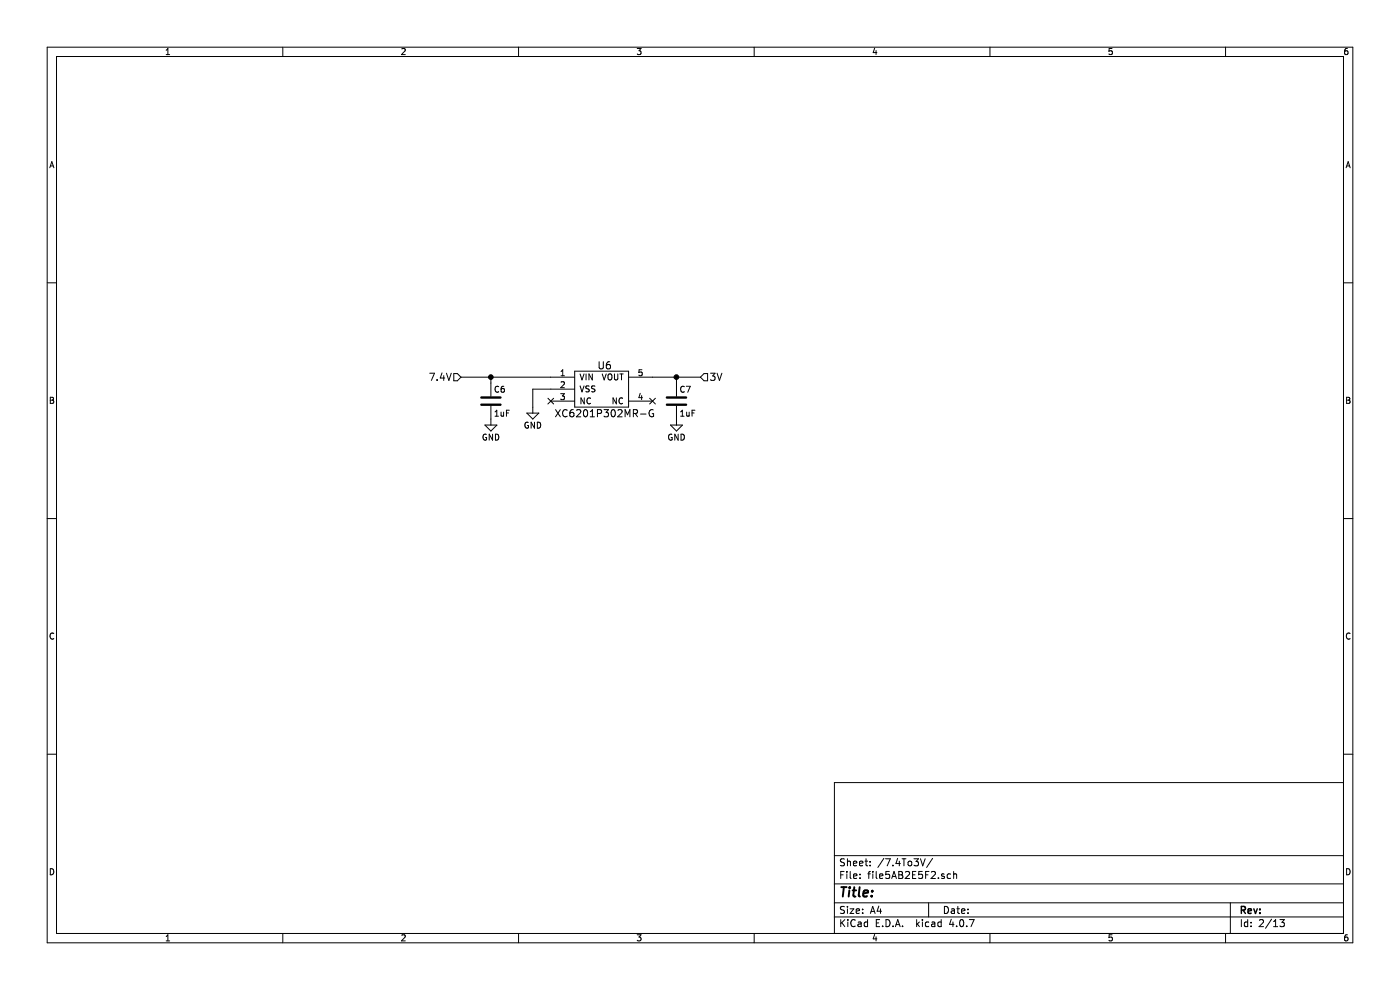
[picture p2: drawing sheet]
EESchema Schematic File Version 4
LIBS:instrumentation_board-cache
EELAYER 30 0
EELAYER END
$Descr A4 11693 8268
encoding utf-8
Sheet 2 13
Title ""
Date ""
Rev ""
Comp ""
Comment1 ""
Comment2 ""
Comment3 ""
Comment4 ""
$EndDescr
$Comp
L instrumentation_board_parts:XC6201P302MR-G U6
U 1 1
P 5050 3350
F 0 "U6" H 5050 3650 60  0000 C CNN
F 1 "XC6201P302MR-G" H 5050 3250 60  0000 C CNN
F 2 "TO_SOT_Packages_SMD:SOT-23-5_HandSoldering" H 5050 3350 60  0001 C CNN
F 3 "" H 5050 3350 60  0001 C CNN
	1    5050 3350
	1    0    0    -1  
$EndComp
$Comp
L Device:C C6
U 1 1
P 4100 3350
F 0 "C6" H 4125 3450 50  0000 L CNN
F 1 "1uF" H 4125 3250 50  0000 L CNN
F 2 "Capacitors_SMD:C_0805_HandSoldering" H 4138 3200 50  0001 C CNN
F 3 "" H 4100 3350 50  0001 C CNN
	1    4100 3350
	1    0    0    -1  
$EndComp
$Comp
L power:GND #PWR014
U 1 1
P 4100 3500
F 0 "#PWR014" H 4100 3250 50  0001 C CNN
F 1 "GND" H 4100 3350 50  0000 C CNN
F 2 "" H 4100 3500 50  0001 C CNN
F 3 "" H 4100 3500 50  0001 C CNN
	1    4100 3500
	1    0    0    -1  
$EndComp
$Comp
L Device:C C7
U 1 1
P 5650 3350
F 0 "C7" H 5675 3450 50  0000 L CNN
F 1 "1uF" H 5675 3250 50  0000 L CNN
F 2 "Capacitors_SMD:C_0805_HandSoldering" H 5688 3200 50  0001 C CNN
F 3 "" H 5650 3350 50  0001 C CNN
	1    5650 3350
	1    0    0    -1  
$EndComp
$Comp
L power:GND #PWR015
U 1 1
P 5650 3500
F 0 "#PWR015" H 5650 3250 50  0001 C CNN
F 1 "GND" H 5650 3350 50  0000 C CNN
F 2 "" H 5650 3500 50  0001 C CNN
F 3 "" H 5650 3500 50  0001 C CNN
	1    5650 3500
	1    0    0    -1  
$EndComp
$Comp
L power:GND #PWR016
U 1 1
P 4450 3400
F 0 "#PWR016" H 4450 3150 50  0001 C CNN
F 1 "GND" H 4450 3250 50  0000 C CNN
F 2 "" H 4450 3400 50  0001 C CNN
F 3 "" H 4450 3400 50  0001 C CNN
	1    4450 3400
	1    0    0    -1  
$EndComp
NoConn ~ 5450 3350
Wire Wire Line
	4600 3250 4450 3250
Wire Wire Line
	4450 3250 4450 3400
Connection ~ 4100 3150
Wire Wire Line
	4100 3150 4100 3200
Wire Wire Line
	3850 3150 4600 3150
Text HLabel 3850 3150 0    60   Input ~ 0
7.4V
Text HLabel 5850 3150 2    60   Input ~ 0
3V
Wire Wire Line
	5450 3150 5850 3150
Wire Wire Line
	5650 3200 5650 3150
Connection ~ 5650 3150
NoConn ~ 4600 3350
$EndSCHEMATC
